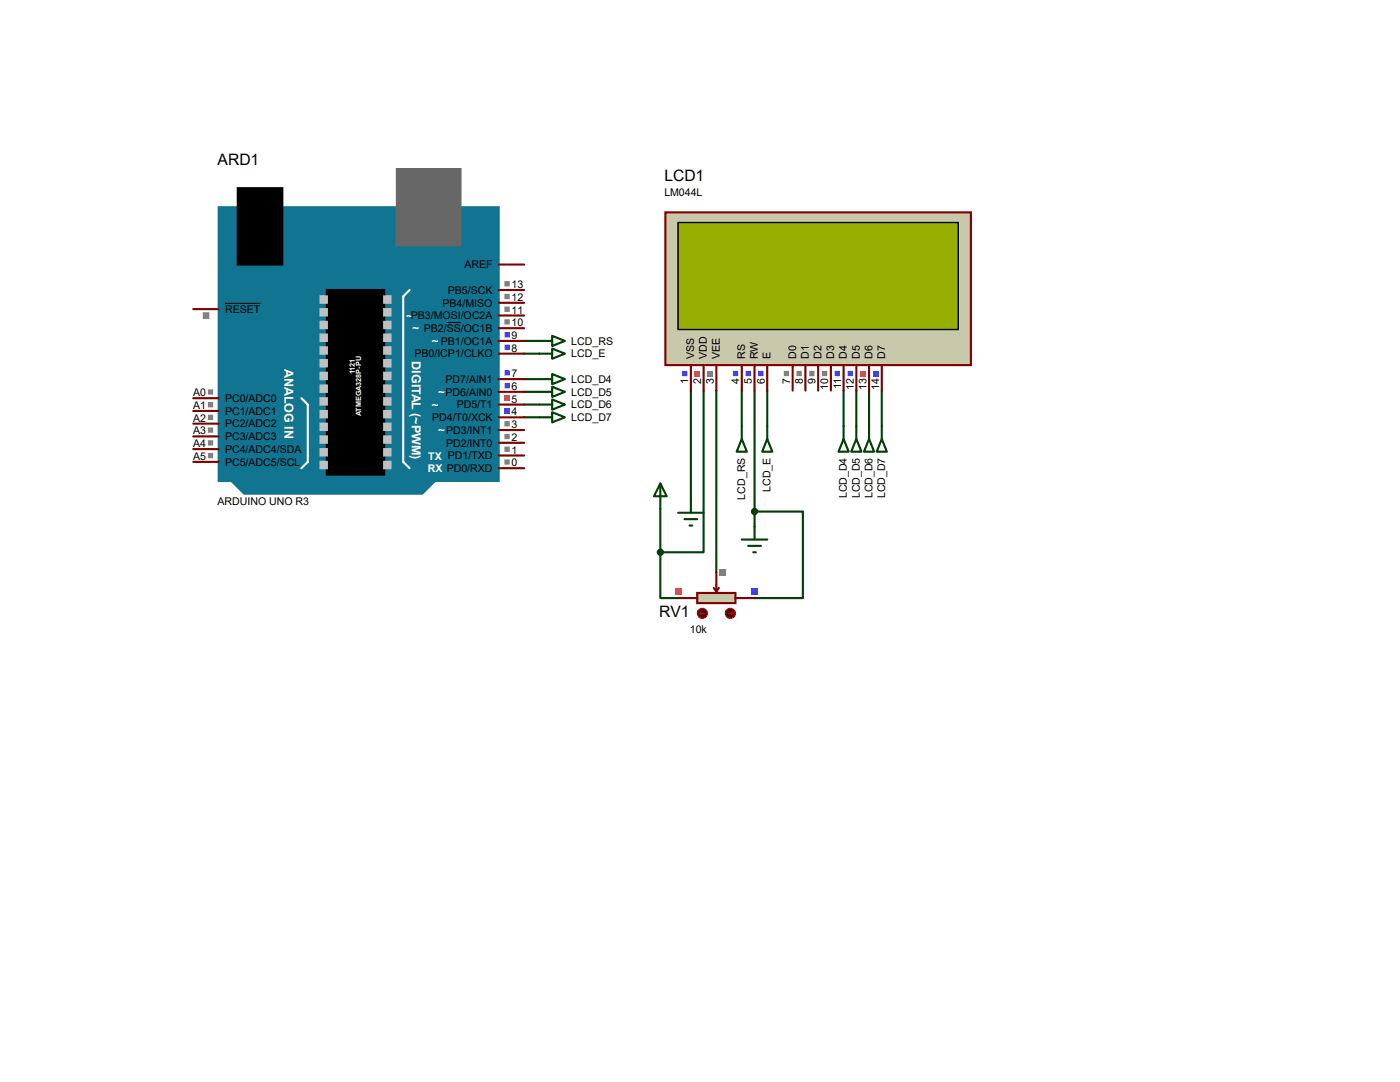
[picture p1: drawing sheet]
<svg xmlns="http://www.w3.org/2000/svg" width="279mm" height="216mm" viewBox="0 0 279 216" stroke-linecap="round" stroke-linejoin="round" font-family="sans-serif">
<g fill="none" stroke="#004000" stroke-width=".42">
<path d="M104.6 78.2h3.1M104.6 75.6h3.1M104.6 70.6h3.1M104.6 68h3.1M137.9 77.9v21.9M140.4 77.9v32.3h-8.6M143 77.9v36.4M148 77.9v7.1M150.6 77.9v27.2M153.1 77.9v7.1M168.4 77.9v7.1M170.9 77.9v7.1"/>
<path d="M173.4 77.9v7.1M176 77.9v7.1M104.6 83.3h3.1M104.6 80.7h3.1M131.8 110.2v9.1h3.5M131.8 101.6v8.6M150.6 102.1h9.6v17.2h-9.6"/>
</g>
<path d="M132.8 42.4h61v30.5h-61z" fill="#c8c8aa" stroke="#800000" stroke-width=".42"/>
<path d="M135.3 44.4h55.9v21.3h-55.9z" fill="#324600" stroke="#000" stroke-width=".25"/>
<path d="M135.3 44.4h55.9v21.3h-55.9z" fill="#96af00" stroke="#000" stroke-width=".25"/>
<g fill="none" stroke="#800000" stroke-width=".42">
<path d="M137.9 72.9v5M140.4 72.9v5M143 72.9v5M148 72.9v5M150.6 72.9v5M153.1 72.9v5M158.2 72.9v5M160.7 72.9v5M163.3 72.9v5M165.8 72.9v5M168.4 72.9v5M170.9 72.9v5"/>
<path d="M173.4 72.9v5M176 72.9v5"/>
</g>
<path d="M174.2 74h1.1v1.1h-1.1z" fill="#4040ff"/>
<path d="M171.7 74h1v1.1h-1z" fill="#ff4040"/>
<path d="M169.1 74h1.1v1.1h-1.1zM166.6 74h1v1.1h-1z" fill-rule="evenodd" fill="#4040ff"/>
<path d="M164 74h1.1v1.1h-1.1zM161.5 74h1.1v1.1h-1.1zM159 74h1v1.1h-1zM156.4 74h1.1v1.1h-1.1z" fill-rule="evenodd" fill="#808080"/>
<path d="M151.3 74h1.1v1.1h-1.1zM148.8 74h1.1v1.1h-1.1zM146.3 74h1v1.1h-1zM136.1 74h1.1v1.1h-1.1z" fill-rule="evenodd" fill="#4040ff"/>
<path d="M138.6 74h1.1v1.1h-1.1z" fill="#ff4040"/>
<path d="M141.2 74h1v1.1h-1z" fill="#808080"/>
<g fill="none" stroke="#004000" stroke-width=".42">
<path d="M107.7 68h2.5M107.7 70.6h2.5M107.7 75.6h2.5M107.7 78.2h2.5M110.2 67l2.5 1-2.5 1zM110.2 69.6l2.5 1-2.5 1zM110.2 74.6l2.5 1-2.5 1.1zM110.2 77.2l2.5 1-2.5 1zM110.2 79.7l2.5 1-2.5 1zM107.7 80.7h2.5M107.7 83.3h2.5M110.2 82.3l2.5 1-2.5 1z"/>
<path d="M148 87.6l1.1 2.5h-2.1zM148 85v2.6M153.1 87.6l1 2.5h-2zM153.1 85v2.6M168.4 87.6l1 2.5h-2.1zM168.4 85v2.6M170.9 87.6l1 2.5h-2zM170.9 85v2.6M173.4 87.6l1.1 2.5h-2.1zM173.4 85v2.6M176 87.6l1 2.5h-2zM176 85v2.6"/>
<path d="M148 107.7h5.1M149.3 108.9h2.5M150.3 110.2h.5M150.6 105.1v2.6"/>
</g>
<g fill="#117491" stroke="#117491" stroke-width=".42">
<path d="M46.2 96h40.6l-2.5 2.5h-35.6z"/>
<path d="M43.6 41.4h55.9v54.6h-55.9z"/>
</g>
<path d="M79.2 33.7h12.7v15.3h-12.7z" fill="#686767" stroke="#686767" stroke-width=".42"/>
<path d="M47.5 37.5h8.8v15.3h-8.8zM65.2 57.9h11.5v36.8h-11.5z" fill="#000" stroke="#000" stroke-width=".42"/>
<path d="M81.7 57.9l-1.2 1.2v33.1l1.2 1.2M60.2 79.5l1.2 1.2v11.5l-1.2 1.2" fill="none" stroke="#fff" stroke-width=".42"/>
<g fill="#c0c0c0" stroke="#c0c0c0" stroke-width=".42">
<path d="M76.7 59.1h1.2v1.3h-1.2z"/>
<path d="M76.7 61.7h1.2v1.2h-1.2z"/>
<path d="M76.7 64.2h1.2v1.3h-1.2z"/>
<path d="M76.7 66.8h1.2v1.2h-1.2z"/>
<path d="M76.7 69.3h1.2v1.3h-1.2z"/>
<path d="M76.7 71.8h1.2v1.3h-1.2z"/>
<path d="M76.7 74.4h1.2v1.2h-1.2z"/>
<path d="M76.7 76.9h1.2v1.3h-1.2z"/>
<path d="M76.7 79.5h1.2v1.2h-1.2z"/>
<path d="M76.7 82h1.2v1.3h-1.2z"/>
<path d="M76.7 84.5h1.2v1.3h-1.2z"/>
<path d="M76.7 87.1h1.2v1.2h-1.2z"/>
<path d="M76.7 89.6h1.2v1.3h-1.2z"/>
<path d="M76.7 92.2h1.2v1.2h-1.2z"/>
<path d="M64 59.1h1.2v1.3h-1.2z"/>
<path d="M64 61.7h1.2v1.2h-1.2z"/>
<path d="M64 64.2h1.2v1.3h-1.2z"/>
<path d="M64 66.8h1.2v1.2h-1.2z"/>
<path d="M64 69.3h1.2v1.3h-1.2z"/>
<path d="M64 71.8h1.2v1.3h-1.2z"/>
<path d="M64 74.4h1.2v1.2h-1.2z"/>
<path d="M64 76.9h1.2v1.3h-1.2z"/>
<path d="M64 79.5h1.2v1.2h-1.2z"/>
<path d="M64 82h1.2v1.3h-1.2z"/>
<path d="M64 84.5h1.2v1.3h-1.2z"/>
<path d="M64 87.1h1.2v1.2h-1.2z"/>
<path d="M64 89.6h1.2v1.3h-1.2z"/>
<path d="M64 92.2h1.2v1.2h-1.2z"/>
</g>
<g fill="none" stroke="#800000" stroke-width=".42">
<path d="M99.5 57.9h5.1M99.5 52.8h5.1M38.6 79.5h5M38.6 61.7h5M99.5 78.2h5.1M99.5 75.6h5.1M99.5 70.6h5.1M99.5 68h5.1M99.5 65.5h5.1M99.5 62.9h5.1M99.5 60.4h5.1M38.6 92.2h5"/>
<path d="M38.6 89.6h5M38.6 87.1h5M38.6 84.5h5M38.6 82h5M99.5 93.4h5.1M99.5 90.9h5.1M99.5 88.3h5.1M99.5 85.8h5.1M99.5 83.3h5.1M99.5 80.7h5.1"/>
</g>
<path d="M44.9 60.5h7M89.2 64.3h2.7" fill="none" stroke="#000" stroke-width=".2"/>
<path d="M100.7 91.7h1v1h-1zM100.7 89.1h1v1.1h-1zM100.7 86.6h1v1h-1zM100.7 84h1v1.1h-1z" fill-rule="evenodd" fill="#808080"/>
<path d="M100.7 81.5h1v1h-1z" fill="#4040ff"/>
<path d="M100.7 79h1v1h-1z" fill="#ff4040"/>
<path d="M100.7 76.4h1v1.1h-1zM100.7 73.9h1v1h-1zM100.7 68.8h1v1h-1zM100.7 66.3h1v1h-1z" fill-rule="evenodd" fill="#4040ff"/>
<path d="M100.7 63.7h1v1.1h-1zM100.7 61.2h1v1h-1zM100.7 58.6h1v1.1h-1zM100.7 56.1h1v1h-1zM41.5 90.4h1v1h-1zM41.5 87.8h1v1.1h-1zM41.5 85.3h1v1.1h-1zM41.5 82.8h1v1h-1zM41.5 80.2h1v1.1h-1zM41.5 77.7h1v1h-1zM40.5 62.3h1.3v1.3h-1.3z" fill-rule="evenodd" fill="#808080"/>
<path d="M131.8 96.5l1.3 2.5h-2.6zM131.8 96.5v5.1M137.9 99.8v2.5M135.3 102.3h5.1M136.6 103.6h2.5M137.6 104.9h.5" fill="none" stroke="#004000" stroke-width=".42"/>
<path d="M139.1 118.3h7.7v2.1h-7.7z" fill="#c8c8aa" stroke="#800000" stroke-width=".42"/>
<path d="M135.3 119.3h3.8M142.5 117.3l.5 .8M143 114.3v3.8M143.5 117.3l-.5 .8M146.8 119.3h3.8" fill="none" stroke="#800000" stroke-width=".42"/>
<circle cx="140.2" cy="122.4" r="1.02" fill="#400000" stroke="#f00" stroke-width=".21"/>
<path d="M139.7 122.4l.2 .2M139.7 122.4h1M139.9 122.1l-.2 .3" fill="none" stroke="#f00" stroke-width=".21"/>
<circle cx="145.8" cy="122.4" r="1.02" fill="#400000" stroke="#f00" stroke-width=".21"/>
<path d="M145.2 122.4h1.1M146 122.1l.3 .3M146.3 122.4l-.3 .2" fill="none" stroke="#f00" stroke-width=".21"/>
<path d="M149.9 117.4h1.4v1.3h-1.4z" fill="#4040ff"/>
<path d="M134.7 117.4h1.3v1.3h-1.3z" fill="#ff4040"/>
<path d="M143.6 113.6h1.3v1.3h-1.3z" fill="#808080"/>
<g fill="#004000" stroke="#004000" stroke-width=".42">
<circle cx="131.8" cy="110.2" r=".51"/>
<circle cx="150.6" cy="102.1" r=".51"/>
</g>
<g font-size="3.1">
<text x="43.4" y="32.9">ARD1</text>
<text x="132.6" y="36.1">LCD1</text>
<text x="131.6" y="123.1">RV1</text>
</g>
<g font-size="2.5" fill="#fff">
<text x="56.8" y="73.7" transform="rotate(90 56.8 73.7)">ANALOG IN</text>
<text x="82.2" y="72.1" transform="rotate(90 82.2 72.1)">DIGITAL (~PWM)</text>
</g>
<g font-size="2.3" fill="#fff">
<text x="81.1" y="63.8">~PB3/MOSI/OC2A</text>
<text x="82.3" y="66.3">~ PB2/SS/OC1B</text>
<text x="86.1" y="68.9">~ PB1/OC1A</text>
<text x="86.1" y="81.6">~</text>
<text x="87.4" y="79">~PD6/AIN0</text>
<text x="87.4" y="86.7">~PD3/INT1</text>
</g>
<g font-size="2.1">
<text x="132.6" y="39">LM044L</text>
<text x="92.7" y="53.6">AREF</text>
<text x="89.4" y="58.6">PB5/SCK</text>
<text x="102.1" y="57.5">13</text>
<text x="44.9" y="62.4">RESET</text>
<text x="88.3" y="61.2">PB4/MISO</text>
<text x="102.1" y="65.1">10</text>
<text x="102.1" y="62.6">11</text>
<text x="102.1" y="60">12</text>
<text x="82.7" y="71.3">PB0/ICP1/CLKO</text>
<text x="102.1" y="70.2">8</text>
<text x="102.1" y="67.6">9</text>
<text x="114" y="68.8">LCD_RS</text>
<text x="114" y="71.3">LCD_E</text>
<text x="138.6" y="71.6" transform="rotate(-90 138.6 71.6)">VSS</text>
<text x="141.1" y="71.6" transform="rotate(-90 141.1 71.6)">VDD</text>
<text x="143.6" y="71.6" transform="rotate(-90 143.6 71.6)">VEE</text>
<text x="148.7" y="71.6" transform="rotate(-90 148.7 71.6)">RS</text>
<text x="151.3" y="71.6" transform="rotate(-90 151.3 71.6)">RW</text>
<text x="153.8" y="71.6" transform="rotate(-90 153.8 71.6)">E</text>
<text x="158.9" y="71.6" transform="rotate(-90 158.9 71.6)">D0</text>
<text x="161.4" y="71.6" transform="rotate(-90 161.4 71.6)">D1</text>
<text x="164" y="71.6" transform="rotate(-90 164 71.6)">D2</text>
<text x="166.5" y="71.6" transform="rotate(-90 166.5 71.6)">D3</text>
<text x="169" y="71.6" transform="rotate(-90 169 71.6)">D4</text>
<text x="171.6" y="71.6" transform="rotate(-90 171.6 71.6)">D5</text>
<text x="174.1" y="71.6" transform="rotate(-90 174.1 71.6)">D6</text>
<text x="176.7" y="71.6" transform="rotate(-90 176.7 71.6)">D7</text>
<text x="88.9" y="76.4">PD7/AIN1</text>
<text x="102.1" y="77.8">6</text>
<text x="102.1" y="75.3">7</text>
<text x="114" y="76.4">LCD_D4</text>
<text x="137.4" y="76.6" transform="rotate(-90 137.4 76.6)">1</text>
<text x="139.9" y="76.6" transform="rotate(-90 139.9 76.6)">2</text>
<text x="142.5" y="76.6" transform="rotate(-90 142.5 76.6)">3</text>
<text x="147.5" y="76.6" transform="rotate(-90 147.5 76.6)">4</text>
<text x="150.1" y="76.6" transform="rotate(-90 150.1 76.6)">5</text>
<text x="152.6" y="76.6" transform="rotate(-90 152.6 76.6)">6</text>
<text x="157.7" y="76.6" transform="rotate(-90 157.7 76.6)">7</text>
<text x="160.2" y="76.6" transform="rotate(-90 160.2 76.6)">8</text>
<text x="162.8" y="76.6" transform="rotate(-90 162.8 76.6)">9</text>
<text x="165.3" y="77.7" transform="rotate(-90 165.3 77.7)">10</text>
<text x="167.9" y="77.6" transform="rotate(-90 167.9 77.6)">11</text>
<text x="170.4" y="77.7" transform="rotate(-90 170.4 77.7)">12</text>
<text x="172.9" y="77.7" transform="rotate(-90 172.9 77.7)">13</text>
<text x="175.5" y="77.7" transform="rotate(-90 175.5 77.7)">14</text>
<text x="38.5" y="81.6">A1</text>
<text x="38.5" y="79.1">A0</text>
<text x="44.9" y="82.8">PC1/ADC1</text>
<text x="44.9" y="80.2">PC0/ADC0</text>
<text x="91.1" y="81.5">PD5/T1</text>
<text x="102.1" y="82.9">4</text>
<text x="102.1" y="80.3">5</text>
<text x="114" y="79">LCD_D5</text>
<text x="114" y="81.5">LCD_D6</text>
<text x="38.5" y="89.2">A4</text>
<text x="38.5" y="86.7">A3</text>
<text x="38.5" y="84.2">A2</text>
<text x="44.9" y="87.8">PC3/ADC3</text>
<text x="44.9" y="85.3">PC2/ADC2</text>
<text x="86.2" y="84">PD4/T0/XCK</text>
<text x="89" y="89.1">PD2/INT0</text>
<text x="102.1" y="88">2</text>
<text x="102.1" y="85.4">3</text>
<text x="114" y="84">LCD_D7</text>
<text x="38.5" y="91.8">A5</text>
<text x="44.9" y="92.9">PC5/ADC5/SCL</text>
<text x="44.9" y="90.4">PC4/ADC4/SDA</text>
<text x="102.1" y="93">0</text>
<text x="102.1" y="90.5">1</text>
<text x="43.4" y="100.7">ARDUINO UNO R3</text>
<text x="148.7" y="99.7" transform="rotate(-90 148.7 99.7)">LCD_RS</text>
<text x="153.8" y="98.2" transform="rotate(-90 153.8 98.2)">LCD_E</text>
<text x="169" y="99.4" transform="rotate(-90 169 99.4)">LCD_D4</text>
<text x="171.6" y="99.4" transform="rotate(-90 171.6 99.4)">LCD_D5</text>
<text x="174.1" y="99.4" transform="rotate(-90 174.1 99.4)">LCD_D6</text>
<text x="176.7" y="99.4" transform="rotate(-90 176.7 99.4)">LCD_D7</text>
<text x="137.7" y="126.3">10k</text>
</g>
<g font-size="2.1" fill="#fff">
<text x="85.4" y="94.2">RX PD0/RXD</text>
<text x="85.5" y="91.7">TX PD1/TXD</text>
</g>
<g font-size="1.4" fill="#fff">
<text x="70.8" y="74.7" transform="rotate(-90 70.8 74.7)">1121</text>
<text x="72.1" y="83" transform="rotate(-90 72.1 83)">ATMEGA328P-PU</text>
</g>
</svg>
